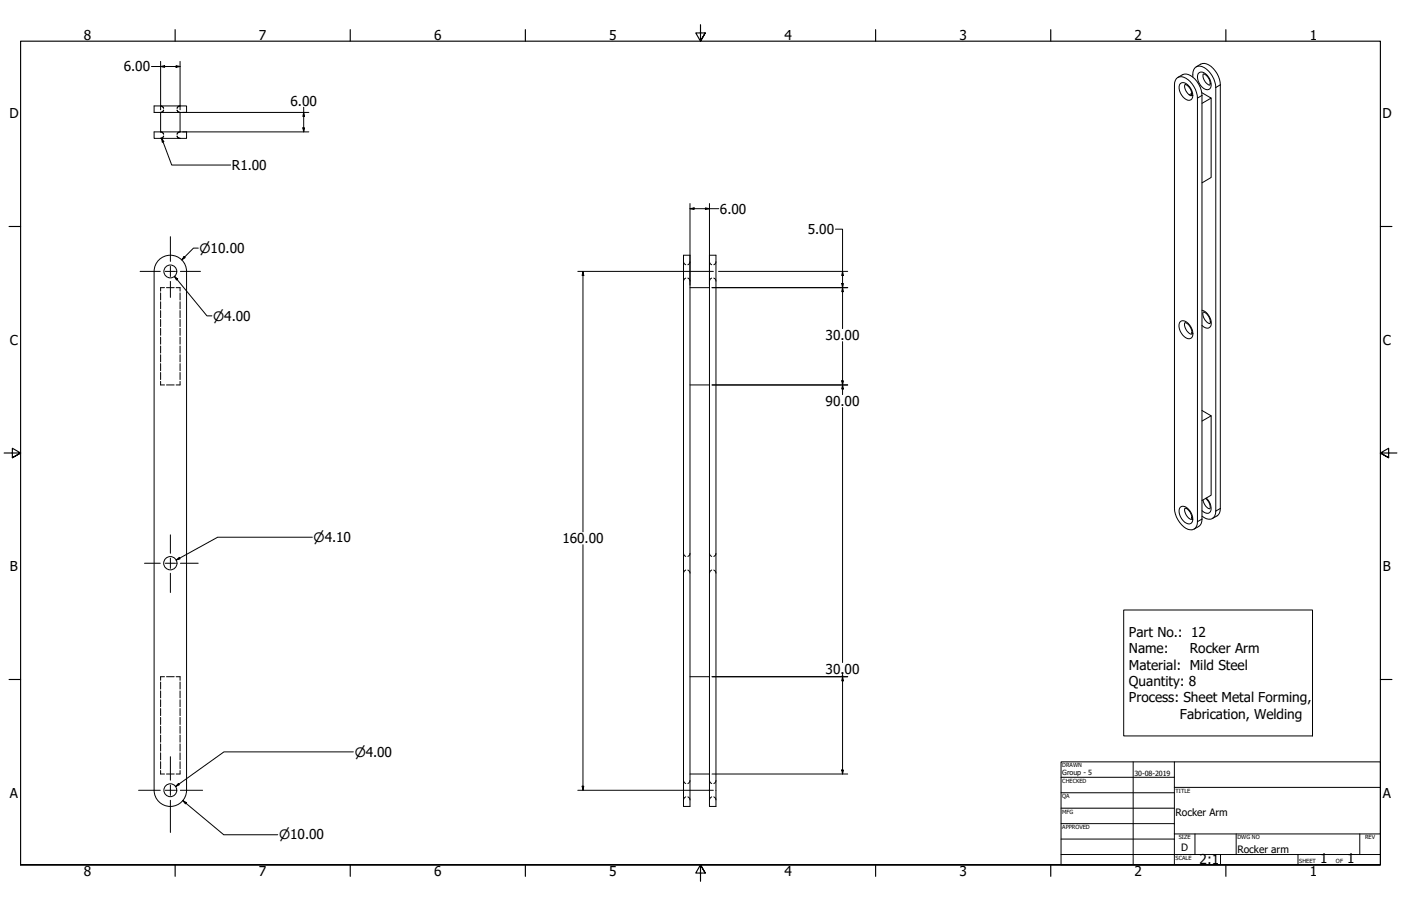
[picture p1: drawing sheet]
<svg xmlns="http://www.w3.org/2000/svg" width="864mm" height="559mm" viewBox="0 0 864 559" stroke-linecap="round" stroke-linejoin="round" font-family="sans-serif">
<!-- layer: Hidden (ANSI) -->
<g fill="none" stroke="#000" stroke-width=".62">
<path d="M101 67l-2-2 2 2M101 68l-2 1 2-1M109 68l2 1M109 68l1 1h1M111 65l-2 2M111 65l-1 1-1 1M101 83l-2-2 2 2M101 84l-2 1 2-1M109 84l2 1M109 84l1 1h1M111 81l-2 2M111 81l-1 1-1 1"/>
<path d="M101 177h-2v3M103 177h4M109 177h2v3M421 161l2 2M423 172l-2 1M424 172l1 1M425 161l-1 2M437 161l2 2M439 172l-2 1M440 172l1 1M441 161l-1 2M99 181v4"/>
<path d="M99 186v4M99 192v4M99 197v4M111 181v4M111 186v4M111 192v4M111 197v4M99 203v4M99 208v4M99 213v5M99 219v4M111 203v4"/>
<path d="M111 208v4M111 213v5M111 219v4M99 224v5M99 230v4M99 235v2h2M103 237h4M111 224v5M111 230v4M111 235v2h-2M421 341l2 2M423 352l-2 2"/>
<path d="M424 352l1 2M425 341l-1 2M437 341l2 2M439 352l-2 2M440 352l1 2M441 341l-1 2M101 417h-2v3M103 417h4M109 417h2v3M99 421v4M99 426v4M99 432v4"/>
<path d="M99 437v4M111 421v4M111 426v4M111 432v4M111 437v4M99 442v5M99 448v4M99 453v5M99 459v4M111 442v5M111 448v4M111 453v5"/>
<path d="M111 459v4M99 464v5M99 470v4M99 475v2h2M103 477h4M111 464v5M111 470v4M111 475v2h-2M421 481l2 2M423 491l-2 2M424 491l1 2M425 481l-1 2"/>
<path d="M437 481l2 2M439 491l-2 2M440 491l1 2M441 481l-1 2"/>
</g>
<!-- layer: Visible (ANSI) -->
<g fill="none" stroke="#000" stroke-width=".62">
<path d="M725 48a6 6 0 0 1 9 2l3 5 1 6v261a5 5 0 0 1-3 5 5 5 0 0 1-5-2l-3-3-2-3-1-5v-262zM726 48a7 7 0 0 1 12 2l2 4 1 5v261a6 6 0 0 1-5 6M730 52a6 6 0 0 1 4 7 6 6 0 0 1-4-7zM735 58h-2M735 48v-2a4 4 0 0 1 2-5 4 4 0 0 1 5 1 16 16 0 0 1 7 12v261a4 4 0 0 1-2 5 4 4 0 0 1-5-1l-1-1M737 41a7 7 0 0 1 12 3l2 3 1 5v262a6 6 0 0 1-5 6M741 57l6 4-6 3M742 46a6 6 0 0 1 4 7 6 6 0 0 1-4-7zM95 65h20v4h-20zM99 69v12M111 69v12M747 61v48l-6 4"/>
<path d="M95 81h20v4h-20zM421 157h4v340h-4zM437 157h4v340h-4zM98 161a10 10 0 0 1 11-3 10 10 0 0 1 6 9v320a10 10 0 0 1-10 10 10 10 0 0 1-10-10v-320l1-3zM425 177h12M730 199a6 6 0 0 1 4 7 7 7 0 0 1-4-7zM742 193a6 6 0 0 1 4 7 6 6 0 0 1-4-7zM425 237h12M741 253l6 3-6 4M747 256v49l-6 4M730 313a6 6 0 0 1 4 7 6 6 0 0 1-4-7zM743 307a6 6 0 0 1 3 7 6 6 0 0 1-4-6"/>
<path d="M425 417h12M425 477h12"/>
<circle cx="105" cy="167" r="4"/>
<circle cx="105" cy="347" r="4"/>
<circle cx="105" cy="487" r="4"/>
</g>
<!-- layer: Visible Narrow (ANSI) -->
<path d="M728 52a6 6 0 0 1 7 4v2a2.9 2.9 0 0 1-1 3 2.9 2.9 0 0 1-4 0 7 7 0 0 1-2-9zM739 45a4 4 0 0 1 5 1 6 6 0 0 1 1 9 7 7 0 0 1-6-10zM741 59l-3 2M752 52l-3 2M728 198a6 6 0 0 1 7 5v2a3 3 0 0 1-1 4 3 3 0 0 1-4-1 8 8 0 0 1-2-10zM741 191a8 8 0 0 1 5 11 3 3 0 0 1-5-1M728 313a6 6 0 0 1 7 5v1a2.9 2.9 0 0 1-1 4 2.9 2.9 0 0 1-4-1 8 8 0 0 1-2-9zM744 307a7 7 0 0 1 2 9 4 4 0 0 1-5-1M752 314l-3 1M741 320l-3 2" fill="none" stroke="#000" stroke-width=".62"/>
<!-- layer: Border (ANSI) -->
<g fill="none" stroke="#000" stroke-width=".7">
<path d="M108 18v7M216 18v7M324 18v7M432 15v10l-3-5h6l-3 5 3-5M540 18v7M648 18v7M756 18v7M6 140h7M851 140h7M3 279h10l-5-3v6l5-3-5 3M861 279h-10l5-3v6l-5-3 5 3M6 419h7"/>
<path d="M851 419h7M13 533v-508h838v508h-838h838M108 533v8M216 533v8M324 533v8M435 538l-3-5 3 5h-6l3-5v11M540 533v8M648 533v8M756 533v8"/>
</g>
<!-- layer: Title (ANSI) -->
<g fill="none" stroke="#000" stroke-width=".62">
<path d="M654 470h197v63h-197zM654 479h70M698 470v63M724 470v63M654 489h70M654 498h70M724 486h127M654 508h70M654 518h70M724 514h127M737 514v13M762 514v13"/>
<path d="M838 514v13M654 527h197M752 527v6M800 527v6"/>
</g>
<!-- layer: Dimension (ANSI) -->
<g fill="none" stroke="#000" stroke-width=".62">
<path d="M99 38v30M111 38v30M93 41h18M99 41h2v1zM109 41h2l-2 1zM113 69h77M187 79h1l-1 2zM187 69l1 3h-1zM187 66v15M100 85l1 2-1 1zM100 85l6 17h36M113 81h77"/>
<path d="M425 129l3-1v1zM425 129h18M425 126v50M435 128l2 1h-2zM437 126v50M113 158l1 1-2 1zM122 153h-3l-7 7M515 141h4v62M108 170l2 2-1 1zM108 170l20 25h3M356 167h84M359 167l1 3h-1z"/>
<path d="M359 167v161M439 177h84M443 167h80M519 175h1l-1 2zM519 177l1 3h-1zM519 167l1 3h-1zM519 211v32M439 237h84M519 235h1l-1 2zM519 237l1 3h-1zM519 251v158M193 331h-59l-25 14"/>
<path d="M359 336v151M109 345l2-1v1zM439 417h84M519 417h.1M519 417l1 3h-1zM519 417v60M218 464h-80l-30 21M439 477h84M519 475h1l-1 2zM110 483l1 1-3 1zM113 494l2 1-1 1zM113 494l25 21h33"/>
<path d="M356 487h84M359 485h1l-1 2z"/>
</g>
<g fill="#000">
<path d="M99 41h2v1z" fill-rule="evenodd"/>
<path d="M109 41h2l-2 1z" fill-rule="evenodd"/>
<path d="M187 79h1l-1 2z" fill-rule="evenodd"/>
<path d="M187 69l1 3h-1z" fill-rule="evenodd"/>
<path d="M100 85l1 2-1 1z" fill-rule="evenodd"/>
<path d="M425 129l3-1v1z" fill-rule="evenodd"/>
<path d="M435 128l2 1h-2z" fill-rule="evenodd"/>
<path d="M113 158l1 1-2 1z" fill-rule="evenodd"/>
<path d="M108 170l2 2-1 1z" fill-rule="evenodd"/>
<path d="M359 167l1 3h-1z" fill-rule="evenodd"/>
<path d="M519 175h1l-1 2z" fill-rule="evenodd"/>
<path d="M519 177l1 3h-1z" fill-rule="evenodd"/>
<path d="M519 167l1 3h-1z" fill-rule="evenodd"/>
<path d="M519 235h1l-1 2z" fill-rule="evenodd"/>
<path d="M519 237l1 3h-1z" fill-rule="evenodd"/>
<path d="M109 345l2-1v1z" fill-rule="evenodd"/>
<path d="M519 415h1l-1 2z" fill-rule="evenodd"/>
<path d="M519 417l1 3h-1z" fill-rule="evenodd"/>
<path d="M519 475h1l-1 2z" fill-rule="evenodd"/>
<path d="M110 483l1 1-3 1z" fill-rule="evenodd"/>
<path d="M113 494l2 1-1 1z" fill-rule="evenodd"/>
<path d="M359 485h1l-1 2z" fill-rule="evenodd"/>
</g>
<!-- layer: Symbol (ANSI) -->
<path d="M693 376h116v78h-116z" fill="none" stroke="#000" stroke-width=".62"/>
<!-- layer: Center Mark (ANSI) -->
<g fill="none" stroke="#000" stroke-width=".62">
<path d="M105 146v15M86 167h13M102 167h6M105 164v7M105 174v9M111 167h13M105 330v11M89 347h10M102 347h6M105 344v7M105 354v11M111 347h11"/>
<path d="M105 467v14M85 487h14M102 487h6M105 484v7M105 494v19M111 487h14"/>
</g>
<g font-size="8.4">
<text x="52" y="24">8</text>
<text x="160" y="24">7</text>
<text x="268" y="24">6</text>
<text x="376" y="24">5</text>
<text x="483" y="24">4</text>
<text x="591" y="24">3</text>
<text x="699" y="24">2</text>
<text x="807" y="24">1</text>
<text x="76" y="44">6.00</text>
<text x="179" y="65">6.00</text>
<text x="6" y="73">D</text>
<text x="852" y="73">D</text>
<text x="143" y="105">R1.00</text>
<text x="444" y="132">6.00</text>
<text x="498" y="144">5.00</text>
<text x="509" y="210">30.00</text>
<text x="6" y="213">C</text>
<text x="852" y="213">C</text>
<text x="509" y="250">90.00</text>
<text x="347" y="335">160.00</text>
<text x="6" y="352">B</text>
<text x="852" y="352">B</text>
<text x="696" y="393">Part No.: 12</text>
<text x="696" y="403">Name:</text>
<text x="733" y="403">Rocker Arm</text>
<text x="696" y="413">Material: Mild Steel</text>
<text x="509" y="416">30.00</text>
<text x="696" y="423">Quantity: 8</text>
<text x="696" y="433">Process: Sheet Metal Forming,</text>
<text x="727" y="443">Fabrication, Welding</text>
<text x="6" y="492">A</text>
<text x="852" y="492">A</text>
<text x="739" y="533">2:1</text>
<text x="814" y="533">1</text>
<text x="830" y="533">1</text>
<text x="52" y="541">8</text>
<text x="160" y="541">7</text>
<text x="268" y="541">6</text>
<text x="376" y="541">5</text>
<text x="483" y="541">4</text>
<text x="591" y="541">3</text>
<text x="699" y="541">2</text>
<text x="807" y="541">1</text>
</g>
<g font-size="8">
<text x="123" y="156">⌀10.00</text>
<text x="131" y="198">⌀4.00</text>
<text x="193" y="334">⌀4.10</text>
<text x="219" y="467">⌀4.00</text>
<text x="172" y="518">⌀10.00</text>
</g>
<g font-size="6.3">
<text x="725" y="503">Rocker Arm</text>
<text x="728" y="525">D</text>
<text x="763" y="526">Rocker arm</text>
</g>
<g font-size="4.4">
<text x="655" y="478">Group - 5</text>
<text x="699" y="479">30-08-2019</text>
</g>
<g font-size="3.5">
<text x="655" y="473">DRAWN</text>
<text x="655" y="483">CHECKED</text>
<text x="725" y="489">TITLE</text>
<text x="655" y="492">QA</text>
<text x="655" y="502">MFG</text>
<text x="655" y="511">APPROVED</text>
<text x="727" y="518">SIZE</text>
<text x="763" y="518">DWG NO</text>
<text x="841" y="518">REV</text>
<text x="725" y="530">SCALE</text>
<text x="801" y="533">SHEET</text>
<text x="824" y="533">OF</text>
</g>
</svg>
